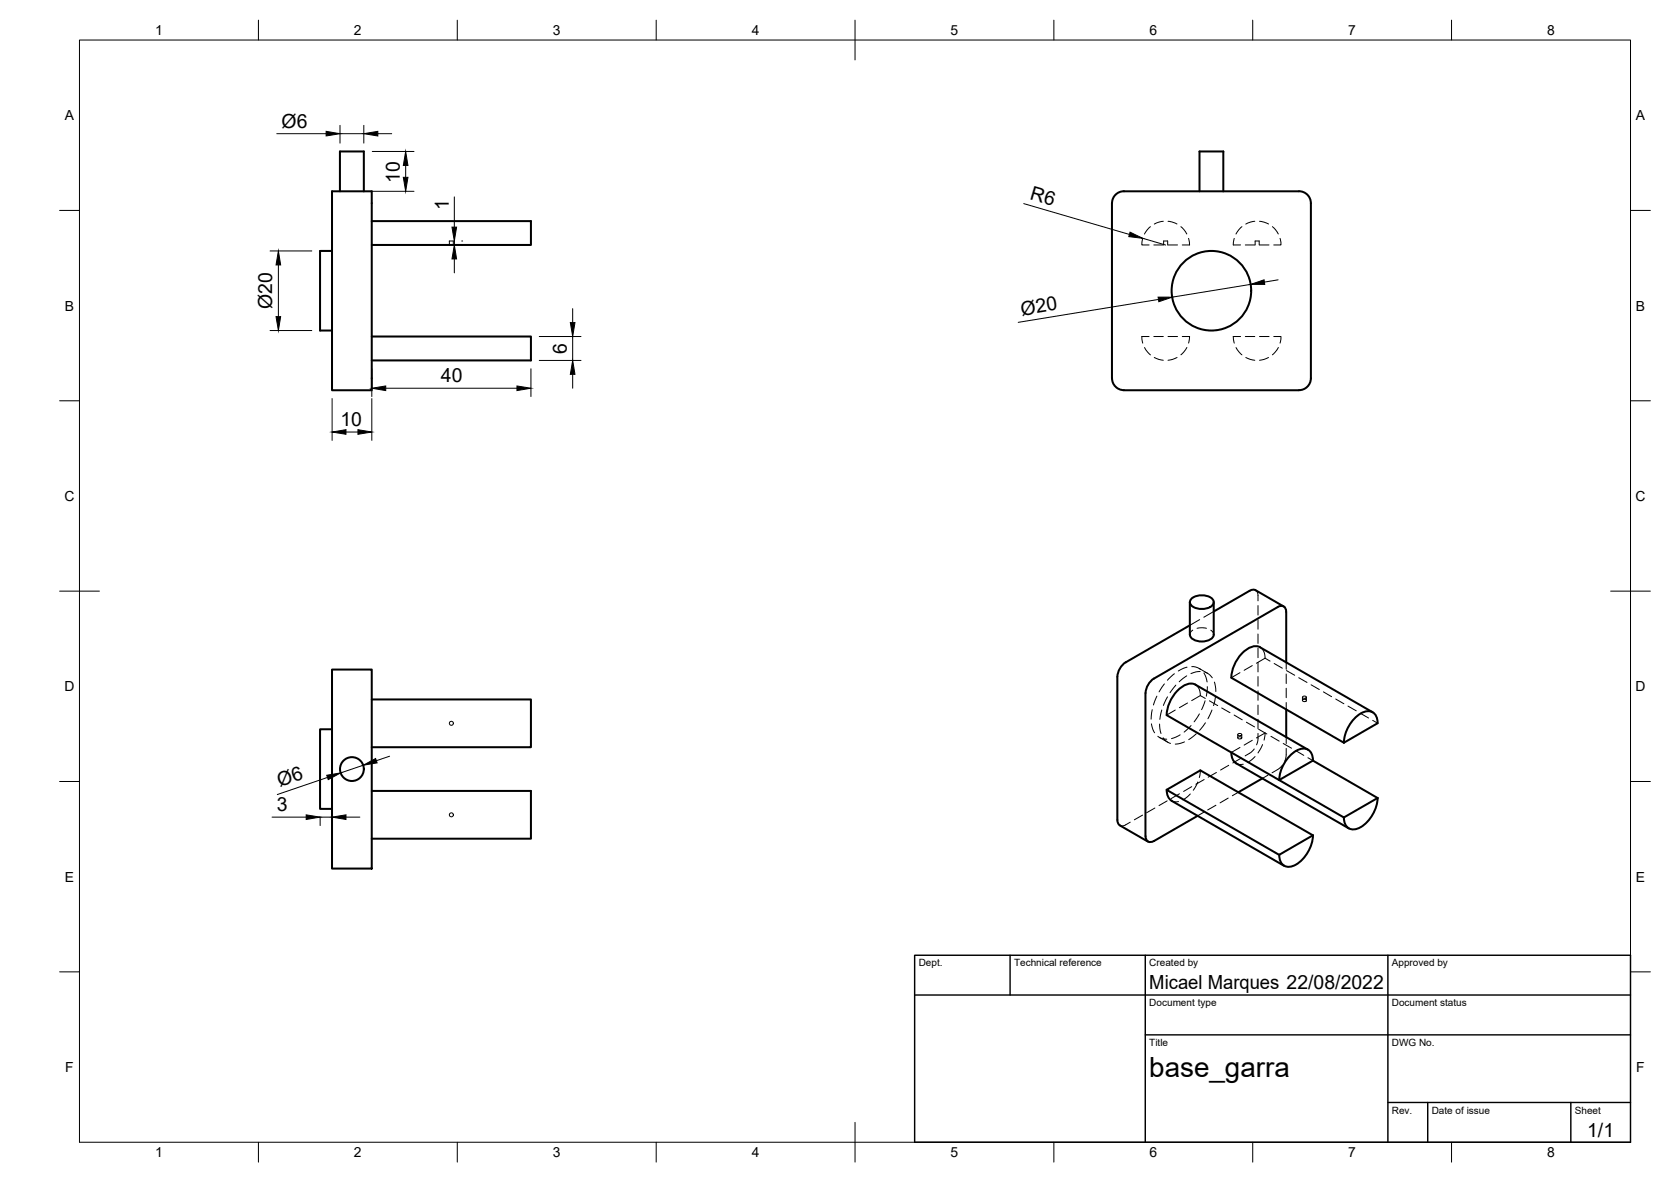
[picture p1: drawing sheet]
<svg xmlns="http://www.w3.org/2000/svg" width="420mm" height="297mm" viewBox="0 0 420 297" stroke-linecap="round" stroke-linejoin="round" font-family="sans-serif">
<!-- layer: Visible -->
<g fill="none" stroke="#000" stroke-width=".51">
<path d="M83.5 48.1h10v50h-10zM85.5 48.1v-10h6v10M93.5 55.6h40v6h-40M282.6 48.1h44M282.6 48.1a2.99 2.99 0 0 0-3 3v44a3 3 0 0 0 3 3h44a3 3 0 0 0 3-3v-44a2.99 2.99 0 0 0-3-3M301.6 48.1v-10h6v10M83.5 63.1h-3v20h3M93.5 84.6h40v6h-40M299.2 157.1l-16.1 9.3M299.2 151.3v8.2M299.6 150.5a4.1 4.1 0 0 1 5.5 .4 1.8 1.8 0 0 1-1.9 2l-1.3 .1a2.53 2.53 0 0 1-2.7-1.7zM305.2 151.3v8.2a2.98 2.98 0 0 1-3.7 1.7 2.29 2.29 0 0 1-2.3-1.7"/>
<path d="M314.2 148.5l-9 5.2M314.2 148.5a1.49 1.49 0 0 1 1.5-.2l7.1 4.1M83.5 168.3h10v50h-10zM93.5 175.8h40v12h-40M280.9 170.1v35.9M283.1 166.4l-1.3 1.3-.6 1.2-.2 1.2M290.2 170.5l-1.4 1.3-.5 1.2-.3 1.2v35.9a1.29 1.29 0 0 0 .7 1.4 1.29 1.29 0 0 0 1.5-.2l10.9-6.3M293.3 179.7l28.3 16.3 8.5-4.9M293.4 179.7a8.7 8.7 0 0 1 5.6-7.9h1.1l.5 .2 28.3 16.4M316.8 162.7l28.3 16.3M316.8 162.7a4.1 4.1 0 0 0-4.6 1.6 9.4 9.4 0 0 0-2.6 6l28.3 16.4 8.5-5M323.4 166.4v-12.6a1.29 1.29 0 0 0-.6-1.4 1.29 1.29 0 0 0-1.5 .1l-31.1 18"/>
<path d="M323.4 178.3v6.9M83.5 183.3h-3v20h3M93.5 198.8h40v12h-40M293.3 198.5l8.5-4.9 28.3 16.3-8.5 4.9zM293.4 198.5l.1 1.2a2.46 2.46 0 0 0 1.1 1.5l28.3 16.4M309.6 189.1l.2 1.2a2.46 2.46 0 0 0 1 1.5l28.4 16.4M317.4 195.6l-6 3.5M324.6 189.7a3.8 3.8 0 0 1 4.5-1.1 3.2 3.2 0 0 1 1 2.5l16.3 9.4-8.5 4.9-16.2-9.4a9.5 9.5 0 0 1 2.9-6.3zM346.4 181.7a2.58 2.58 0 0 0-1.3-2.7 2.58 2.58 0 0 0-2.9 .3 9.4 9.4 0 0 0-4.3 7.3M281 206a1.49 1.49 0 0 0 .6 1.4M281.6 207.4l7 4.1M330.1 209.9a9.1 9.1 0 0 1-5 7.7 2.49 2.49 0 0 1-2.6-.3 2.49 2.49 0 0 1-.8-2.5"/>
<path d="M346.4 200.5a9.1 9.1 0 0 1-5 7.7 2.49 2.49 0 0 1-2.6-.3 2.49 2.49 0 0 1-.9-2.5"/>
<circle cx="304.6" cy="73.1" r="10"/>
<circle cx="88.5" cy="193.3" r="3"/>
</g>
<!-- layer: Hidden -->
<g fill="none" stroke="#000" stroke-width=".25">
<path d="M287.3 59.9l-.2 1.7h1.8M289.3 57l-1.5 1.8M292.5 55.6l-1.1 .2-1.2 .5M293.7 55.6l2.3 .7M296.9 57l.8 .7 .7 1.1M298.9 59.9l.2 1.7h-1.8M310.3 59.9l-.2 1.7h1.8M312.3 57l-1.5 1.8M315.5 55.6l-1.1 .2-1.2 .5M316.7 55.6l2.3 .7M319.9 57l.8 .7 .7 1.1M321.9 59.9l.2 1.7h-1.8"/>
<path d="M113 61.6v-1h1v1M290.1 61.6h2.4M292.6 61.6v-1h1v1M293.7 61.6h2.4M313.1 61.6h2.4M315.6 61.6v-1h1v1M316.7 61.6h2.4M287.8 87.3l1.5 1.9M288.9 84.6h-1.8l.2 1.6M290.1 84.6h2.4M290.2 89.8l1.2 .5 1.1 .2M293.7 84.6h2.4"/>
<path d="M296 89.8l-1.2 .5-1.1 .2M297.3 84.6h1.8l-.2 1.6M298.4 87.3l-1.5 1.9M310.8 87.3l1.5 1.9M311.9 84.6h-1.8l.2 1.6M313.1 84.6h2.4M313.2 89.8l1.2 .5 1.1 .2M316.7 84.6h2.4M319 89.8l-1.2 .5-1.1 .2M320.3 84.6h1.8l-.2 1.6M321.4 87.3l-1.5 1.9M299.9 158.4l-.6 .5-.1 .6"/>
<path d="M301 157.9l.9-.1 1.5 .1M301.6 155.7l-2.4 1.4M304.4 158.4l.6 .5 .2 .6M305.2 153.7l-2.5 1.4M315.7 148.3l.4 .4 .2 .6v1.7M316.3 152.2v2.4M316.3 155.8v2.3M316.3 159.3v2.4M289.7 178.3l-.3 2.4M290.9 174.9l-.9 2.3M292.1 178.4l-.5 2.4M292.8 171.9l-1.4 2"/>
<path d="M293.6 175.1l-1.1 2.2M295.3 169.3l-1.8 1.6M295.5 178.4l-2.2 1.3M295.7 172.2l-1.5 1.9M298.4 169.8l-1.9 1.5M298.5 167.7l-2.2 .9M298.6 176.7l-2.1 1.1M299.7 167.5l.9 .1 1.3 .6M300.6 172l.6 .6 .4 .7 .2 1.5M301.5 168l2.1 1.2M301.6 179.4l-1.4 2M301.8 168.7l-1.1 .2-1.3 .4"/>
<path d="M301.8 174.8l-2.2 1.3M301.8 174.8l1.3 .7M302.7 169.1l.5 1.1 .3 1.2M303 168.9l.9 .5 .9 .9M303 176.1l-.9 2.2M303.6 172.6l-.3 2.3M304.1 176.1l2.1 1.2M304.7 178.4l-1 2.2M305.4 171.4l.3 2.4M305.6 175l-.5 2.3M307.2 177.9l2.1 1.2M310.3 179.7l2.1 1.2"/>
<path d="M311.8 169l-2.2 1.3M314.9 167.3l-2.1 1.2M316.3 162.9v2.4M316.3 166.5v2.4M316.3 170v2.4M316.3 173.6v2.4M316.3 177.2v2.4M316.8 162.7l.6 .5 .5 .7 .2 1.5M318.1 165.4l1.2 .7M318.1 165.4l-2.2 1.3M320.4 166.7l2 1.2M323.4 166.4v1.8"/>
<path d="M323.4 169.4v2.4M323.4 173v2.3M323.4 176.5v1.8M323.5 168.5l2 1.2M326.6 170.3l2 1.2M327.5 175.2v.8M327.5 175.1a.47 .47 0 0 1 .6-.2 .47 .47 0 0 1 .3 .5h-.7zM327.6 175.9a.44 .44 0 0 1 .5-.2 .44 .44 0 0 1 .3 .5l-.7 .1-.2-.2zM328.5 175.2v.8M329.7 172.1l2 1.2M332.8 173.9l2 1.2M335.9 175.7l2 1.2"/>
<path d="M338.9 177.4l2.1 1.2M342 179.2l2.1 1.2M289.5 181.9l.4 1.5 .4 .8M291.1 185l1.1 .6 1.2 .2M291.5 185.3l2.1 1.2M291.6 182l.3 2.3M292.5 185.4l.6 .8 1.2 .6M296.6 199.5l-2.1 1.2M296.7 184.7l-2.1 .9M297.8 186.4l-2.3 .6M299.3 199.5l-1.9 1.5M299.5 182.3l-1.8 1.7"/>
<path d="M299.7 197.7l-2.1 1.2M300.8 184.4l-1.9 1.5M301.2 196.5l-1.2 2.1M301.8 193.6l-.2 1.8M302.8 195.9l-2.1 1.2M303.1 181.6l-1.5 1.9M305.9 194.1l-2.1 1.2M308.9 192.3l-2 1.2M310.9 191.8l.7 .3h1M311.2 184.6v.8M311.3 184.5a.44 .44 0 0 1 .5-.3 .44 .44 0 0 1 .3 .6l-.6 .1-.3-.2zM311.3 185.3a.44 .44 0 0 1 .5-.2 .44 .44 0 0 1 .3 .5h-.7z"/>
<path d="M311.4 199.1l-1.5 .9M311.8 187.8l-2.2 1.3M312 190.5l-2 1.2M312.2 184.6v.8M313.4 181.5l2 1.2M314.9 186l-2.1 1.2M315.4 188.2l-.9 .9-1.4 .9M315.6 190.1l-1.9 1.5M315.9 185.4l2.2-1.2-.3 1.8M316.3 184.3v1.7l-.3 1.2M316.3 180.7v2.4M316.5 183.3l2 1.2"/>
<path d="M317.5 187.1l-1.2 2.1M318.8 194.8l-1.4 .8M319.6 185l2 1.3M322.5 192.3l-.9 .9-1.8 1M322.7 186.8l2 1.2M323.4 188.1v2l-.4 1.2M323.4 185.2v1.7M325.8 188.6l2 1.2M328.9 190.4l1.2 .7M345.1 181l1.3 .7M284.2 206.6l-1.5 .8-.6 .2-.5-.2M287.3 204.8l-2.1 1.2"/>
<path d="M290.4 203.1l-2.1 1.1M293.5 201.3l-2.1 1.1M294.6 201.2l.8 .3 .9-.1M302.6 204.1l-1.5 .9M305.7 202.4l-2 1.1M308.8 200.6l-2 1.2"/>
<circle cx="113.5" cy="181.8" r=".5"/>
<circle cx="113.5" cy="204.8" r=".5"/>
</g>
<!-- layer: Border -->
<g fill="none" stroke="#000" stroke-width=".25">
<path d="M20 10.1h390v276.9h-390zM65 5.1v5M115 5.1v5M165 5.1v5M215 5.1v10M265 5.1v5M315 5.1v5M365 5.1v5M15 52.9h5M410 52.9h5M15 100.7h5M410 100.7h5"/>
<path d="M15 148.6h10M405 148.6h10M15 196.4h5M410 196.4h5M15 244.2h5M410 244.2h5M65 287v5M115 287v5M165 287v5M215 282.1v9.9M265 287v5M315 287v5"/>
<path d="M365 287v5"/>
</g>
<!-- layer: TitleBlock -->
<path d="M230 240.1h180v46.9h-180zM230 250h180M254 240.1v9.9M288 240.1v46.9M349 240.1v46.9M288 260.1h122M349 277.1h61M359 277.1v9.9M395 277.1v9.9" fill="none" stroke="#000" stroke-width=".36"/>
<!-- layer: Dimensions -->
<g fill="none" stroke="#000" stroke-width=".25">
<path d="M69.6 33.6h12.4M85.5 31.5v4.5M85.5 33.6h6M91.5 31.5v4.5M93.6 38.1h10.5M95 33.6h3.5M93.6 48.1h10.5M102 41.6v3M114.2 49.5v7.6M257.4 51.2l26.6 7.7M287.3 59.9l5.8 1.7M67.9 63.1h10.5"/>
<path d="M70 66.6v13M114.2 60.6v1M114.2 65.1v3.5M116.1 61.6h.2M116.1 60.6h.2M144 77.6v3.5M291.3 75.3l-35.3 5.7M314.5 71.5l-19.8 3.2M321.4 70.3l-3.5 .6M67.9 83.1h10.5M93.5 92.7v7M97 97.6h33"/>
<path d="M133.5 92.7v7M135.6 90.6h10.5M135.6 84.6h10.5M144 84.6v6M144 94.1v3.5M83.5 100.2v10.5M87 108.6h3M93.5 100.2v10.5M82.3 195.4l-12.6 4.3M91.3 192.3l-5.6 1.9M98 190l-3.4 1.2M68.4 205.3h8.6"/>
<path d="M80.5 207.5v-2.2l3 .1v2.1M87 205.3h3.5"/>
</g>
<g fill="#000" stroke="#000" stroke-width=".25">
<path d="M82 33l3.5 .6-3.5 .6zM91.5 33.6l3.5-.6v1.2zM101.4 44.6h1.2l-.6 3.5zM102 38.1l.6 3.5h-1.2zM113.6 57.1h1.2l-.6 3.5zM284.1 58.3l3.2 1.6-3.5-.4zM70 63.1l.6 3.5h-1.2zM69.4 79.6h1.2l-.6 3.5zM114.2 61.6l.6 3.5h-1.2zM291.2 74.7h3.5l-3.3 1.1zM314.5 71.5l3.3-1.2 .2 1.2zM93.5 97.6l3.5-.6v1.2z"/>
<path d="M130 97l3.5 .6-3.5 .6zM144 90.6l.6 3.5h-1.2zM143.4 81.1h1.2l-.6 3.5zM83.5 108.6l3.5-.6v1.1zM90 108l3.5 .6-3.5 .5zM82.1 194.8l3.6-.6-3.2 1.7zM91.3 192.3l3.1-1.7 .4 1.1zM77 204.8l3.5 .5-3.5 .6zM83.5 205.3l3.5-.5v1.1z"/>
</g>
<text font-size="7" x="289" y="270.6">base_garra</text>
<g font-size="4.9">
<text x="70.8" y="32.1">Ø6</text>
<text x="100.5" y="45.9" transform="rotate(-90 100.5 45.9)">10</text>
<text x="112.8" y="52.7" transform="rotate(-90 112.8 52.7)">1</text>
<text x="258.8" y="50" transform="rotate(16 258.8 50)">R6</text>
<text x="68.5" y="77.7" transform="rotate(-90 68.5 77.7)">Ø20</text>
<text x="257" y="79.3" transform="rotate(-9 257 79.3)">Ø20</text>
<text x="142.5" y="88.9" transform="rotate(-90 142.5 88.9)">6</text>
<text x="110.8" y="96.1">40</text>
<text x="85.6" y="107.1">10</text>
<text x="70.4" y="197.8" transform="rotate(-19 70.4 197.8)">Ø6</text>
<text x="69.6" y="203.9">3</text>
<text x="289" y="248.5">Micael Marques 22/08/2022</text>
<text x="399.1" y="285.7">1/1</text>
</g>
<g font-size="3.5">
<text x="39" y="8.8">1</text>
<text x="89" y="8.8">2</text>
<text x="139" y="8.8">3</text>
<text x="189" y="8.8">4</text>
<text x="239" y="8.8">5</text>
<text x="289" y="8.8">6</text>
<text x="339" y="8.8">7</text>
<text x="389" y="8.8">8</text>
<text x="16.3" y="30.2">A</text>
<text x="411.3" y="30.2">A</text>
<text x="16.3" y="78">B</text>
<text x="411.3" y="78">B</text>
<text x="16.2" y="125.9">C</text>
<text x="411.2" y="125.9">C</text>
<text x="16.2" y="173.7">D</text>
<text x="411.2" y="173.7">D</text>
<text x="16.3" y="221.6">E</text>
<text x="411.3" y="221.6">E</text>
<text x="16.4" y="269.4">F</text>
<text x="411.4" y="269.4">F</text>
<text x="39" y="290.8">1</text>
<text x="89" y="290.8">2</text>
<text x="139" y="290.8">3</text>
<text x="189" y="290.8">4</text>
<text x="239" y="290.8">5</text>
<text x="289" y="290.8">6</text>
<text x="339" y="290.8">7</text>
<text x="389" y="290.8">8</text>
</g>
<g font-size="2.5">
<text x="231" y="242.9">Dept.</text>
<text x="255" y="242.9">Technical reference</text>
<text x="289" y="242.9">Created by</text>
<text x="350" y="242.9">Approved by</text>
<text x="289" y="252.8">Document type</text>
<text x="350" y="252.8">Document status</text>
<text x="289" y="262.9">Title</text>
<text x="350" y="262.9">DWG No.</text>
<text x="350" y="279.9">Rev.</text>
<text x="360" y="279.9">Date of issue</text>
<text x="396" y="279.9">Sheet</text>
</g>
</svg>
